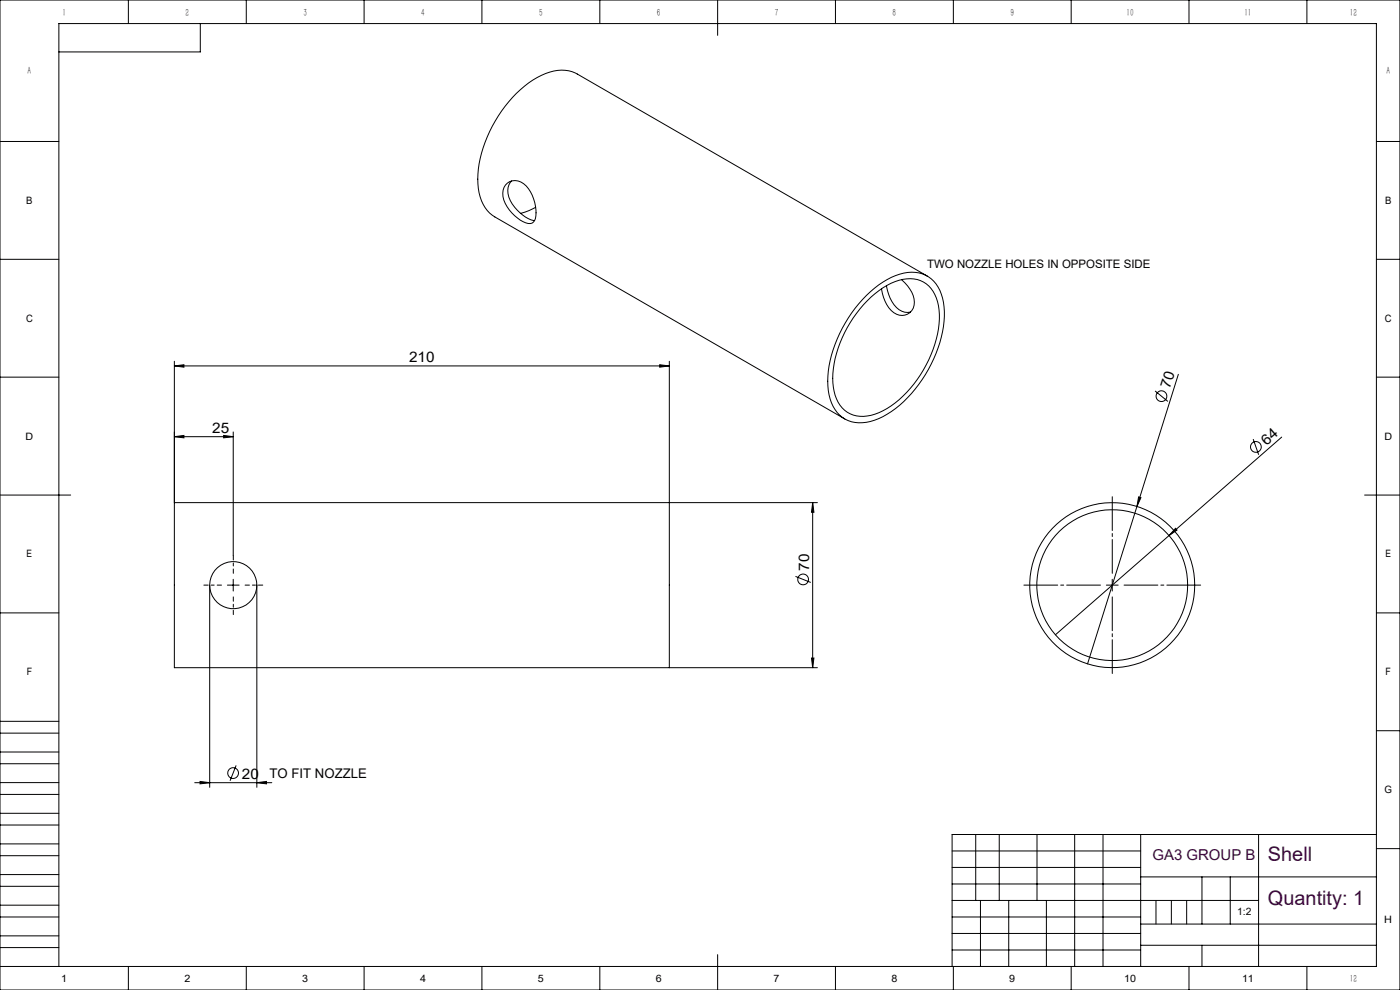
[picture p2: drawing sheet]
<svg xmlns="http://www.w3.org/2000/svg" width="594mm" height="420mm" viewBox="0 0 594 420" stroke-linecap="round" stroke-linejoin="round" font-family="sans-serif">
<g fill="none" stroke="#000" stroke-width=".42">
<path d="M0 0h594v420h-594zM54.5 0v10M85 10v12h-60M104.5 0v10M154.5 0v10M204.5 0v10M254.5 0v10M304.5 0v15M354.5 0v10M404.5 0v10M454.5 0v10M504.5 0v10"/>
<path d="M554.5 0v10M0 60h25M215.3 77.7a6.2 6.2 0 0 1 8.9 2.4 16 16 0 0 1 2.6 13.4 3.3 3.3 0 0 1-4.9 .5 15.7 15.7 0 0 1-8.6-12 5.3 5.3 0 0 1 2-4.3zM217.1 76.8a7.6 7.6 0 0 0 .2 9.8 16 16 0 0 0 9.5 7M584 60h10M227.3 88l-2.8 1.3-3.7 1.2M0 110h25M382.6 118.7a14.4 14.4 0 0 1 5.3 9.5 5.5 5.5 0 0 1-3.5 5.4 5.5 5.5 0 0 1-6.3-1.9 16.5 16.5 0 0 1-4.1-9.2M393.5 117.1l-148.6-85.7a16 16 0 0 0-15.2 .6 50.8 50.8 0 0 0-23 26.1 39 39 0 0 0-3 25.5 14.3 14.3 0 0 0 6.2 8.4l148.6 85.7M584 110h10M367.6 125.3a30.5 30.5 0 0 1 19.2-9.8 13.1 13.1 0 0 1 13.1 11 41.7 41.7 0 0 1-4.8 28 49.7 49.7 0 0 1-22.3 23.1 15 15 0 0 1-16.6-1.5 20.4 20.4 0 0 1-4.9-16.5 56.2 56.2 0 0 1 16.3-34.3zM368 127.6a27.5 27.5 0 0 1 18.3-9.4 11.8 11.8 0 0 1 11.5 9.8 38.4 38.4 0 0 1-4.8 26.8 43 43 0 0 1-21.7 20.9 12.3 12.3 0 0 1-17.4-9.7 41.7 41.7 0 0 1 6.8-29.1l4.2-5.9z"/>
<path d="M376.1 121.3a14.6 14.6 0 0 0 6.6 10.8l1.2 .4 2.4-.1M74 155.2l4-.5v1.1zM74 153.3v59.9M74 155.2h210M279.9 154.7l4.1 .5-4.1 .6zM284 153.3v130M500 158.8l-17.6 56.1M0 160h25M490.1 165.9l5.4 4.4M584 160h10M74 185.3l4-.6v1.1zM74 185.3h25"/>
<path d="M94.9 184.7l4.1 .6-4.1 .5zM99 183.3v52.4M531.7 186.3l2.3 6.6M543.8 185.4l-96 83.9M0 210h30M74 213.2v70.1h272.8M74 213.2h272.8M344.8 213.2v70.1M344.8 213.2l.5 4.1h-1zM482.4 214.9l-21 66.7M483.1 210.8l1 .3-1.7 3.8zM579 210h15"/>
<path d="M498.8 224.1l.6 .8-3.4 2.3zM89 248.2v85.8M96.5 248.2h5M99 245.8v4.9M109 248.2v85.8M337.5 244.5l6.5 2.6M469.4 248.2h5M471.9 245.8v4.9M0 260h25M344.3 279.2h1l-.5 4.1zM584 260h10M0 319h25"/>
<path d="M0 311h25M0 306h25M584 310h10M0 324h25M0 337h25M0 332h25M82.6 332.1h32.7M84.9 331.5l4.1 .6-4.1 .4zM100.2 324.7l-2.6 6.5M109 332.1l4.1-.6v1zM0 350h25M0 345h25"/>
<path d="M0 358h25M414 354v28M424 354v28M440 354v28M456 354v56M468 354v56M484 354v56M534 354v56M584 354h-180v56M0 363h25M0 376h25M0 371h25"/>
<path d="M404 361h80M404 368h80M404 375h80M484 372h100M510 372v20M522 372v20M584 360h10M0 389h25M0 384h25M0 397h25M404 389h80M404 382h130"/>
<path d="M404 396h80M416 382v28M428 382v28M444 382v28M484 392h100M490.5 382v10M497 382v10M503.5 382v10M0 402h25M0 410h584v-400h-559v400M54.5 410v10M104.5 410v10"/>
<path d="M154.5 410v10M204.5 410v10M254.5 410v10M304.5 405v15M354.5 410v10M404 403h80M404.5 410v10M454.5 410v10M484 401h100M504.5 410v10M510 401v9M554.5 410v10"/>
<circle cx="492.8" cy="168.1" r="2.28"/>
<circle cx="532.8" cy="189.6" r="2.27"/>
<circle cx="99" cy="248.2" r="10"/>
<circle cx="340.7" cy="245.8" r="2.28"/>
<circle cx="471.9" cy="248.2" r="35"/>
<circle cx="471.9" cy="248.2" r="32"/>
<circle cx="98.9" cy="328" r="2.27"/>
</g>
<path d="M94 248.2h-7.5M99 243.2v-7.5M99 253.2v7.5M104 248.2h7.5" fill="none" stroke="#000" stroke-width=".42" stroke-dasharray="30.5 1.3 1.3 1.3" stroke-dashoffset="28.6"/>
<path d="M466.9 248.2h-32.5M471.9 243.2v-32.5M471.9 253.2v32.5M476.9 248.2h32.5" fill="none" stroke="#000" stroke-width=".42" stroke-dasharray="30.5 1.3 1.3 1.3" stroke-dashoffset="16.1"/>
<g fill="#000">
<path d="M483.1 210.8l1 .3-1.7 3.8zM498.8 224.1l.6 .8-3.4 2.3z"/>
<path d="M279.9 154.7l4.1 .5-4.1 .6zM74 155.2l4-.5v1.1z"/>
<path d="M344.8 213.2l.5 4.1h-1zM344.3 279.2h1l-.5 4.1z"/>
<path d="M84.9 331.5l4.1 .6-4.1 .4zM109 332.1l4.1-.6v1zM74 185.3l4-.6v1.1zM94.9 184.7l4.1 .6-4.1 .5z"/>
</g>
<g font-size="8.5" fill="#400040">
<text x="537.9" y="365.2">Shell</text>
<text x="537.9" y="384">Quantity: 1</text>
</g>
<text font-size="6.3" fill="#400040" x="488.9" y="364.7">GA3 GROUP B</text>
<g font-size="6.2">
<text x="173.6" y="153.8">210</text>
<text x="496.4" y="165.2" transform="rotate(-73 496.4 165.2)">70</text>
<text x="90.1" y="183.8">25</text>
<text x="537.4" y="189" transform="rotate(-41 537.4 189)">64</text>
<text x="343.3" y="242" transform="rotate(-90 343.3 242)">70</text>
<text x="102.7" y="330.5">20</text>
</g>
<text font-size="5.6" x="114.4" y="330">TO FIT NOZZLE</text>
<text font-size="4.9" x="393.4" y="113.7">TWO NOZZLE HOLES IN OPPOSITE SIDE</text>
<g font-size="4.4">
<text x="26.5" y="6.6">1</text>
<text x="78.7" y="6.6">2</text>
<text x="128.7" y="6.6">3</text>
<text x="178.7" y="6.6">4</text>
<text x="228.7" y="6.6">5</text>
<text x="278.7" y="6.6">6</text>
<text x="328.7" y="6.6">7</text>
<text x="378.7" y="6.6">8</text>
<text x="428.7" y="6.6">9</text>
<text x="478" y="6.6">10</text>
<text x="528" y="6.6">11</text>
<text x="572.7" y="6.6">12</text>
<text x="11.7" y="31.6">A</text>
<text x="588.2" y="31.6">A</text>
<text x="572.7" y="416.6">12</text>
</g>
<g font-size="4.3">
<text x="11.1" y="86.4">B</text>
<text x="587.7" y="86.4">B</text>
<text x="11.1" y="136.5">C</text>
<text x="587.6" y="136.5">C</text>
<text x="10.9" y="186.5">D</text>
<text x="587.4" y="186.5">D</text>
<text x="11.3" y="236.5">E</text>
<text x="587.8" y="236.5">E</text>
<text x="11.4" y="286.5">F</text>
<text x="587.9" y="286.5">F</text>
<text x="587.4" y="336.5">G</text>
<text x="587.3" y="391.4">H</text>
<text x="26" y="416.5">1</text>
<text x="78.2" y="416.5">2</text>
<text x="128.2" y="416.5">3</text>
<text x="178.2" y="416.5">4</text>
<text x="228.2" y="416.5">5</text>
<text x="278.2" y="416.5">6</text>
<text x="328.2" y="416.5">7</text>
<text x="378.2" y="416.5">8</text>
<text x="428.2" y="416.5">9</text>
<text x="477" y="416.5">10</text>
<text x="527" y="416.5">11</text>
</g>
<text font-size="4.3" fill="#0a0605" x="524.9" y="388.2">1:2</text>
</svg>
